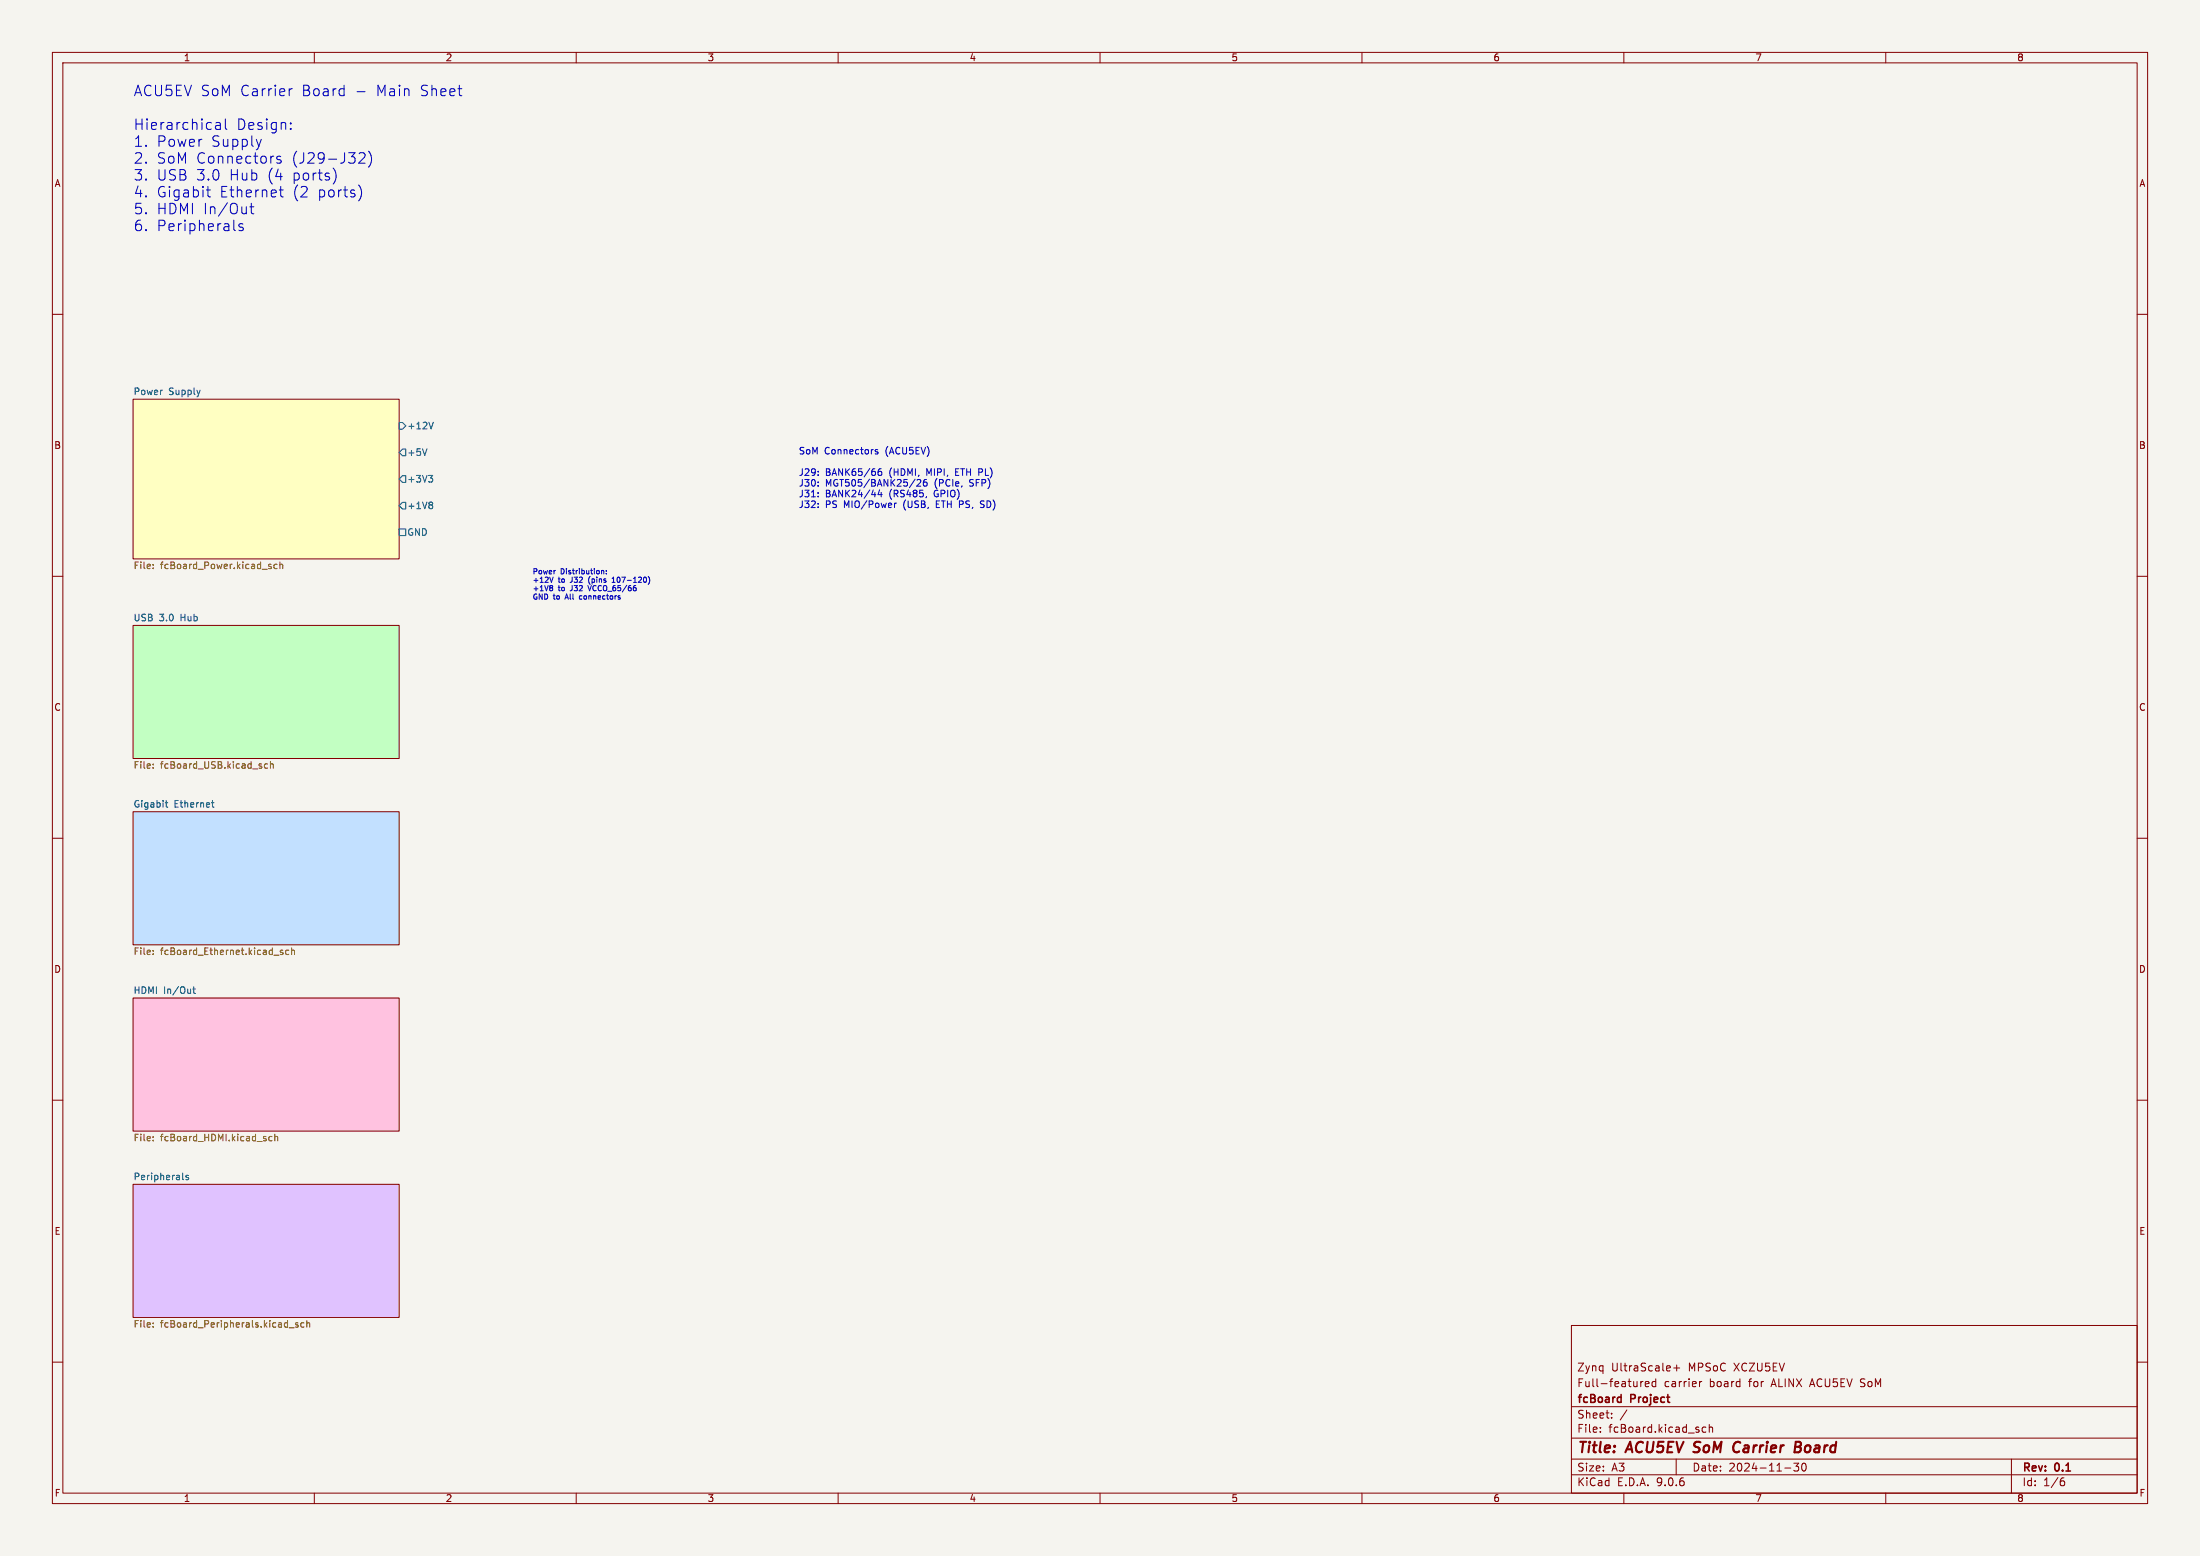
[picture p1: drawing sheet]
<svg xmlns="http://www.w3.org/2000/svg" width="420mm" height="297mm" viewBox="0 0 420 297" stroke-linecap="round" stroke-linejoin="round" font-family="sans-serif">
<path d="M0 0h420v297h-420z" fill="#f5f4ef" stroke="#f5f4ef" stroke-width=".19"/>
<g fill="none" stroke="#840000" stroke-width=".19">
<path d="M10 10h400v277h-400zM12 12h396v273h-396zM60 10v2M110 10v2M160 10v2M210 10v2M260 10v2M310 10v2M360 10v2M10 60h2M25.4 76.2h50.8v30.5h-50.8zM408 60h2"/>
<path d="M10 110h2M25.4 119.4h50.8v25.4h-50.8zM408 110h2M10 160h2M25.4 154.9h50.8v25.4h-50.8zM408 160h2M25.4 190.5h50.8v25.4h-50.8zM10 210h2M408 210h2M25.4 226.1h50.8v25.4h-50.8zM300 253h108v32h-108zM10 260h2"/>
<path d="M300 278.5h108M300 274.5h108M300 268.5h108M305.5 273.2v.2M305.5 272.5v.1M307.7 270.5v.2M307.7 269.8v.1M310.6 269.1l-1.3 1.9M313.7 263.7l-.4 .1M314.1 264.2l.7-.2-.1-.2-.4-.1-.2 .2 .1 .7h.5M316.1 263.8l-.4-.1-.3 .3 .1 .6h.6M316.1 263.2v1.5"/>
<path d="M319.5 261.1h1.2M320 278.5v3M320.1 260.5v1.2M324.4 263.7v1M324.9 263.7l-.3 .1-.2 .2M325.7 272.5l-.5-.1-.3 .3 .2 .6h.6M326.3 272.5l.2-.1 .4 .1v.9M326.3 271.9v1.5M342.4 279.3h1l-.5 .6 .4 .1v.6l-.2 .2-.7-.2M344.1 279.4l.2-.1a.8 .8 0 0 1 .5 .7 .8 .8 0 0 1-.5 .8l-.2-.2-.2-.4zM384 278.5v6.5M408 260h2"/>
<path d="M60 285v2M110 285v2M160 285v2M210 285v2M260 285v2M300 281.5h108M310 285v2M340.7 280.2h1.2M360 285v2M393.6 282.7h.4l.2 .2-.1 .5-.5 .2M394 282.1l-.4 .1"/>
</g>
<path d="M323.3 277.1l.2 .1M323.6 275.4l-.1 .6M331.2 277.1h.7M331.9 275.2l-.5 .1-.2 .2M342.7 276.2h.7M342.8 275.2l.9 .1a.51 .51 0 0 1 .1 .5 .51 .51 0 0 1-.4 .4M343.4 276.2l.2 .1a.58 .58 0 0 1-.3 .9h-.7" fill="none" stroke="#840000" stroke-width=".4"/>
<path d="M25.4 76.2h50.8v30.5h-50.8z" fill="#ffffc2" stroke="#ffffc2" stroke-width=".19"/>
<path d="M25.4 119.4h50.8v25.4h-50.8z" fill="#c2ffc2" stroke="#c2ffc2" stroke-width=".19"/>
<path d="M25.4 154.9h50.8v25.4h-50.8z" fill="#c2e0ff" stroke="#c2e0ff" stroke-width=".19"/>
<path d="M25.4 190.5h50.8v25.4h-50.8z" fill="#ffc2e0" stroke="#ffc2e0" stroke-width=".19"/>
<path d="M25.4 226.1h50.8v25.4h-50.8z" fill="#e0c2ff" stroke="#e0c2ff" stroke-width=".19"/>
<g fill="none" stroke="#006464" stroke-width=".19">
<path d="M76.2 80.6h.6l.7 .7-.7 .6h-.6zM76.8 85.7h.7v1.3h-.7l-.6-.6zM76.8 90.8h.7v1.3h-.7l-.6-.7zM76.8 95.9h.7v1.3h-.7l-.6-.7zM81.5 85.7l-.4 1.2M81.8 90.7h.8l-.4 .5M82.4 91.2l.2 .3v.3l-.2 .2M82.4 95.8l.2 .3-.2 .3 .2 .2v.3l-.2 .2M82.7 80.6l-.4 1.3M76.2 101h1.3v1.2h-1.3zM31.5 153.2h.5M31.7 152.8v1.1l.3 .2"/>
<path d="M40.4 153.2h.5M40.6 152.8v1.1l.3 .2M36.8 188.8h.5M37 188.4v1l.3 .2M34.9 225l.2 .2M36 224.4l-.3-.1-.2 .2v.2l.5 .1v.3h-.5"/>
</g>
<g fill="none" stroke="#725600" stroke-width=".19">
<path d="M29.2 108.4v.1M29.2 107.8v.1M51.4 108.1l.3 .1 .1 .2-.4 .1M51.4 107.7l.3 .1M52.9 107.8l-.4-.1-.2 .2 .1 .6h.5M53.4 107.8l.2-.1 .3 .1 .1 .7M53.4 107.3v1.2M29.2 145.9v.1M29.2 146.5v.1M51.1 145.9l-.4-.1-.2 .2 .1 .6h.5M51.6 145.9l.2-.1 .3 .1 .1 .7M51.6 145.4v1.2"/>
<path d="M29.2 181.4v.1M29.2 182.1v.1M52.3 182.3h1M54 181.4h-.3l-.2 .1 .1 .2 .4 .1v.3h-.5M55.1 181.4h-.3l-.3 .2 .1 .5h.5M55.7 181.5l.2-.1h.3v.8M55.7 180.9v1.3M29.2 217v.1M29.2 217.6v.2M51.9 217l-.3-.1-.3 .3 .1 .5h.5M52.5 217l.2-.1 .3 .1v.8M52.5 216.5v1.3"/>
<path d="M29.2 252.5v.2M29.2 253.2v.1M55.2 253.4h1M56.9 252.5h-.3l-.2 .2 .1 .1 .4 .2v.3h-.5M58 252.5h-.3l-.3 .2 .2 .6h.4M58.6 252.6l.2-.1h.3v.8M58.6 252.1v1.2"/>
</g>
<g fill="none" stroke="#0000c2" stroke-width=".19">
<path d="M55.8 16.9l-.4 .1-.2 .3M68.2 17.5h1.5M39.4 36.3h.8M39.7 35.6v1.7l.1 .2 .4 .1M41.2 23.5h.8l.1 1.2M42.1 23.9h-.7a.39 .39 0 0 0-.3 .4 .39 .39 0 0 0 .3 .4l.7-.1M43 22.7v1.7l.3 .3M47.7 39.5h.8M48 38.8v1.7l.1 .2 .4 .1M49.9 26.6l-.5 1.3M53.3 36.3h.8M53.6 29.9l-.5-.1-.3 .3 .1 .3 .7 .2v.5h-.8"/>
<path d="M53.6 35.6v1.7l.1 .2 .4 .1M55.5 24.5v.2M55.5 23.5v.2M64.1 32.9a2.38 2.38 0 0 1-.4 2.1M68.5 29.3l.3-.2 .7 .1a.54 .54 0 0 1 .1 .8l-1.1 1.1h1.2M68.5 35.4a2.35 2.35 0 0 1 0 2.9M70.4 28.9a2.29 2.29 0 0 1 0 3M44.7 43.9l.2 .1M46.4 42.8l-.5-.1-.3 .3 .1 .3 .7 .2v.4h-.8M156.2 90.6v.1M156.2 90v.1M156.2 92.7v.1"/>
<path d="M156.2 92v.1M156.2 94.7v.1M156.2 94.1v.1M156.2 96.8v.1M156.2 96.1v.1M167.6 85.9l-.3-.1-.2 .2v.2l.5 .1v.3h-.5M167.9 93.5l-.3 .9h.8M168.2 89.5h-.3a.86 .86 0 0 0 0 1.2l.4-.1v-.4l-.2-.2h-.4l-.1 .2M168.2 94v.8M170.8 96v.9M170.9 96.1l-.1 .2M175.8 91.9l-.8 .9h.8"/>
<path d="M176.9 91.5l-.4 .1a.86 .86 0 0 0 0 1.2l.4-.1 .1-.5-.2-.2-.4 .1-.1 .1M176.9 94.8l-.1 .2M187.2 96.8l.4 .1M187.7 95.6h-.3l-.2 .3 .1 .3 .3 .1M105.3 111.8l.2 .2-.2 .2 .2 .4-.2 .2M105.6 110.2l-.3 1M105.9 108.9h.1M110.7 113.8v.5M112.2 111.8l.4 1M112.4 110.4v.7M114.8 109l.4-.1 .1 .6M114.8 108.9v.6"/>
<path d="M115.7 109.5h.1M115.7 108.9v.1M116.8 111.2h.6M116.8 110.4l.3-.2v1M118.3 114l.1 .2-.1 .2M118.3 113.7l.1 .1M123.7 110a1.15 1.15 0 0 1 0 1.5"/>
</g>
<g font-size="2.8" fill="#0000c2">
<text x="25.4" y="18.6">ACU5EV SoM Carrier</text>
<text x="57.6" y="18.6">Board</text>
<text x="71.9" y="18.6">Main</text>
<text x="80.3" y="18.6">Sheet</text>
<text x="25.4" y="25">Hierarchical</text>
<text x="25.4" y="28.2">1.</text>
<text x="29.8" y="28.2">Power</text>
<text x="40.3" y="28.2">Supply</text>
<text x="45.1" y="25">Design:</text>
<text x="25.4" y="31.5">2.</text>
<text x="25.4" y="34.7">3.</text>
<text x="29.8" y="31.5">SoM Connectors</text>
<text x="29.8" y="34.7">USB 3.0</text>
<text x="43.8" y="34.7">Hub</text>
<text x="51.1" y="34.7">(4</text>
<text x="55.7" y="31.5">(J29-J32)</text>
<text x="55.9" y="34.7">ports)</text>
<text x="25.4" y="37.9">4.</text>
<text x="25.4" y="41.1">5.</text>
<text x="29.8" y="37.9">Gigabit</text>
<text x="29.8" y="41.1">HDMI In/Out</text>
<text x="41.9" y="37.9">Ethernet</text>
<text x="55.9" y="37.9">(2</text>
<text x="60.7" y="37.9">ports)</text>
<text x="25.4" y="44.3">6.</text>
<text x="29.8" y="44.3">Peripherals</text>
</g>
<g font-size="2.8" fill="#840000">
<text x="301" y="277.9">Title:</text>
<text x="310.6" y="277.9">ACU5EV</text>
<text x="324.2" y="277.9">SoM</text>
<text x="332.5" y="277.9">Carrier</text>
<text x="345" y="277.9">Board</text>
</g>
<g font-size="2.1" fill="#840000">
<text x="301" y="262">Zynq</text>
<text x="307.6" y="262">UltraScale+</text>
<text x="322.4" y="262">MPSoC</text>
<text x="331.2" y="262">XCZU5EV</text>
<text x="301" y="268.2">fcBoard</text>
<text x="301" y="265">Full-featured</text>
<text x="311.4" y="268.2">Project</text>
<text x="317.6" y="265">carrier</text>
<text x="326.4" y="265">board</text>
<text x="334" y="265">for</text>
<text x="338.5" y="265">ALINX</text>
<text x="346" y="265">ACU5EV SoM</text>
<text x="301" y="273.7">File:</text>
<text x="301" y="271">Sheet:</text>
<text x="307.1" y="273.7">fcBoard.kicad_sch</text>
<text x="301" y="281.1">Size:</text>
<text x="307.6" y="281.1">A3</text>
<text x="323" y="281.1">Date:</text>
<text x="330" y="281.1">2024-11-30</text>
<text x="386" y="281.3">Rev:</text>
<text x="392.4" y="281.3">0.1</text>
<text x="301" y="283.9">KiCad</text>
<text x="308.7" y="283.9">E.D.A.</text>
<text x="316.3" y="283.9">9.0.6</text>
<text x="386" y="283.9">Id:</text>
<text x="390.1" y="283.9">1/6</text>
</g>
<g font-size="1.8" fill="#840000">
<text x="35" y="11.9">1</text>
<text x="85" y="11.9">2</text>
<text x="135" y="11.9">3</text>
<text x="185" y="11.9">4</text>
<text x="235" y="11.9">5</text>
<text x="285" y="11.9">6</text>
<text x="335" y="11.9">7</text>
<text x="385" y="11.9">8</text>
<text x="10.3" y="35.9">A</text>
<text x="408.3" y="35.9">A</text>
<text x="10.3" y="85.9">B</text>
<text x="408.2" y="85.9">B</text>
<text x="10.3" y="135.9">C</text>
<text x="408.2" y="135.9">C</text>
<text x="10.3" y="185.9">D</text>
<text x="408.2" y="185.9">D</text>
<text x="10.3" y="235.9">E</text>
<text x="408.3" y="235.9">E</text>
<text x="10.3" y="285.9">F</text>
<text x="35" y="286.9">1</text>
<text x="85" y="286.9">2</text>
<text x="135" y="286.9">3</text>
<text x="185" y="286.9">4</text>
<text x="235" y="286.9">5</text>
<text x="285" y="286.9">6</text>
<text x="335" y="286.9">7</text>
<text x="385" y="286.9">8</text>
<text x="408.3" y="285.9">F</text>
</g>
<g font-size="1.8" fill="#006464">
<text x="25.4" y="75.5">Power</text>
<text x="32.2" y="75.5">Supply</text>
<text x="77.7" y="82.1">+12V</text>
<text x="77.7" y="87.2">+5V</text>
<text x="77.7" y="92.3">+3V3</text>
<text x="77.7" y="97.4">+1V8</text>
<text x="77.7" y="102.5">GND</text>
<text x="25.4" y="118.7">USB</text>
<text x="30.4" y="118.7">3.0</text>
<text x="34.6" y="118.7">Hub</text>
<text x="25.4" y="154.2">Gigabit</text>
<text x="33.2" y="154.2">Ethernet</text>
<text x="25.4" y="189.8">HDMI</text>
<text x="31.2" y="189.8">In/Out</text>
<text x="25.4" y="225.3">Peripherals</text>
</g>
<g font-size="1.8" fill="#0000c2">
<text x="152.4" y="86.9">SoM</text>
<text x="157.4" y="86.9">Connectors</text>
<text x="169.1" y="86.9">(ACU5EV)</text>
<text x="152.4" y="91">J29:</text>
<text x="152.4" y="93.1">J30:</text>
<text x="152.4" y="95.1">J31:</text>
<text x="157.6" y="91">BANK65/66</text>
<text x="157.6" y="93.1">MGT505/BANK25/26</text>
<text x="157.6" y="95.1">BANK24/44</text>
<text x="169.9" y="91">(HDMI,</text>
<text x="169.9" y="95.1">(RS485,</text>
<text x="177.1" y="91">MIPI,</text>
<text x="178.5" y="93.1">(PCIe,</text>
<text x="178.6" y="95.1">GPIO)</text>
<text x="182.8" y="91">ETH PL)</text>
<text x="185.4" y="93.1">SFP)</text>
<text x="152.4" y="97.2">J32:</text>
<text x="157.6" y="97.2">PS</text>
<text x="161.2" y="97.2">MIO/Power</text>
<text x="172.7" y="97.2">(USB,</text>
<text x="179.2" y="97.2">ETH PS,</text>
<text x="188" y="97.2">SD)</text>
</g>
<g font-size="1.8" fill="#725600">
<text x="25.4" y="108.9">File:</text>
<text x="30.6" y="108.9">fcBoard_Power.kicad_sch</text>
<text x="25.4" y="147">File:</text>
<text x="30.6" y="147">fcBoard_USB.kicad_sch</text>
<text x="25.4" y="182.6">File:</text>
<text x="30.6" y="182.6">fcBoard_Ethernet.kicad_sch</text>
<text x="25.4" y="218.2">File:</text>
<text x="30.6" y="218.2">fcBoard_HDMI.kicad_sch</text>
<text x="25.4" y="253.7">File:</text>
<text x="30.6" y="253.7">fcBoard_Peripherals.kicad_sch</text>
</g>
<g font-size="1.4" fill="#0000c2">
<text x="101.6" y="109.8">Power</text>
<text x="101.6" y="111.4">+12V</text>
<text x="101.6" y="113">+1V8</text>
<text x="106.6" y="111.4">to</text>
<text x="106.6" y="113">to</text>
<text x="107" y="109.8">Distribution:</text>
<text x="109.1" y="111.4">J32</text>
<text x="109.1" y="113">J32</text>
<text x="112.8" y="111.4">(pins</text>
<text x="112.8" y="113">VCCO_65/66</text>
<text x="117.6" y="111.4">107-120)</text>
<text x="101.6" y="114.7">GND to</text>
<text x="108.2" y="114.7">All</text>
<text x="111.1" y="114.7">connectors</text>
</g>
</svg>
